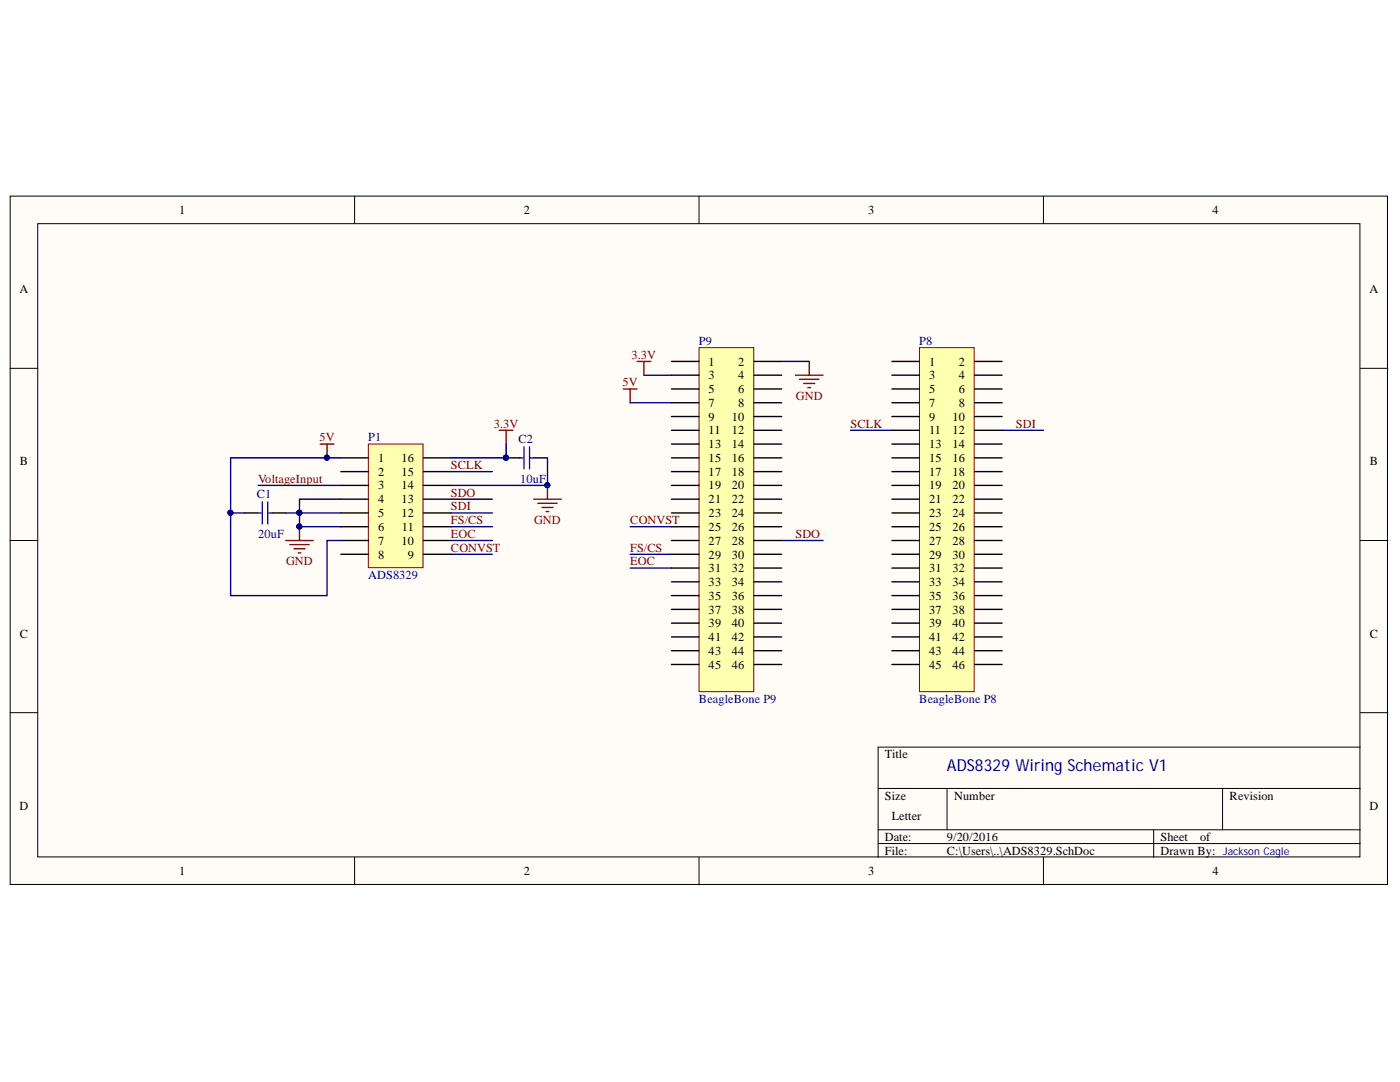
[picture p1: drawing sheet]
<svg xmlns="http://www.w3.org/2000/svg" width="279mm" height="216mm" viewBox="0 0 279 216" stroke-linecap="round" stroke-linejoin="round" font-family="sans-serif">
<g fill="#fffcf8" stroke="#000" stroke-width=".2">
<path d="M2 39.1h274.9v137.4h-274.9z"/>
<path d="M7.5 44.6h263.9v126.4h-263.9z"/>
</g>
<g fill="none" stroke="#000" stroke-width=".2">
<path d="M70.8 39.1v5.5M139.5 39.1v5.5M208.2 39.1v5.5M2 73.5h5.5M271.5 73.5h5.5M2 107.9h5.5M271.5 107.9h5.5M2 142.2h5.5M175.3 157.3h96.2M189 157.3v8.3M244 157.3v8.3M271.5 142.2h5.5"/>
<path d="M271.5 149.1h-96.2v22M70.8 171.1v5.5M139.5 171.1v5.5M175.3 165.6h96.2M175.3 168.3h96.2M208.2 171.1v5.5M230.2 165.6v5.5"/>
</g>
<path d="M73.5 88.6h10.9v24.7h-10.9z" fill="#ffffb0" stroke="#800000" stroke-width=".2"/>
<g fill="none" stroke="#000" stroke-width=".28">
<path d="M68 91.4h5.5M68 94.1h5.5M68 96.9h5.5M68 99.6h5.5M84.5 91.4h5.5M84.5 94.1h5.5M84.5 96.9h5.5M84.5 99.6h5.5M68 102.4h5.5M68 105.1h5.5M68 107.9h5.5M68 110.6h5.5"/>
<path d="M84.5 102.4h5.5M84.5 105.1h5.5M84.5 107.9h5.5M84.5 110.6h5.5"/>
</g>
<path d="M183.5 69.4h10.9v68.6h-10.9z" fill="#ffffb0" stroke="#800000" stroke-width=".2"/>
<g fill="none" stroke="#000" stroke-width=".28">
<path d="M178 72.1h5.5M178 74.9h5.5M178 77.6h5.5M194.5 72.1h5.5M194.5 74.9h5.5M194.5 77.6h5.5M178 80.4h5.5M178 83.1h5.5M178 85.9h5.5M178 88.6h5.5M178 91.4h5.5M178 94.1h5.5"/>
<path d="M178 96.9h5.5M178 99.6h5.5M194.5 80.4h5.5M194.5 83.1h5.5M194.5 85.9h5.5M194.5 88.6h5.5M194.5 91.4h5.5M194.5 94.1h5.5M194.5 96.9h5.5M194.5 99.6h5.5M178 102.4h5.5M178 105.1h5.5"/>
<path d="M178 107.9h5.5M178 110.6h5.5M178 113.3h5.5M178 116.1h5.5M178 118.8h5.5M194.5 102.4h5.5M194.5 105.1h5.5M194.5 107.9h5.5M194.5 110.6h5.5M194.5 113.3h5.5M194.5 116.1h5.5M194.5 118.8h5.5"/>
<path d="M178 121.6h5.5M178 124.3h5.5M178 127.1h5.5M178 129.8h5.5M178 132.6h5.5M194.5 121.6h5.5M194.5 124.3h5.5M194.5 127.1h5.5M194.5 129.8h5.5M194.5 132.6h5.5"/>
</g>
<path d="M139.5 69.4h10.9v68.6h-10.9z" fill="#ffffb0" stroke="#800000" stroke-width=".2"/>
<g fill="none" stroke="#000" stroke-width=".28">
<path d="M134 72.1h5.5M134 74.9h5.5M134 77.6h5.5M150.5 72.1h5.5M150.5 74.9h5.5M150.5 77.6h5.5M101 91.4h2.8M106.5 91.4h2.8M134 80.4h5.5M134 83.1h5.5M134 85.9h5.5M134 88.6h5.5"/>
<path d="M134 91.4h5.5M134 94.1h5.5M134 96.9h5.5M134 99.6h5.5M150.5 80.4h5.5M150.5 83.1h5.5M150.5 85.9h5.5M150.5 88.6h5.5M150.5 91.4h5.5M150.5 94.1h5.5M150.5 96.9h5.5M150.5 99.6h5.5"/>
<path d="M48.8 102.4h2.7M54.3 102.4h2.7M134 102.4h5.5M134 105.1h5.5M134 107.9h5.5M134 110.6h5.5M134 113.3h5.5M134 116.1h5.5M134 118.8h5.5M150.5 102.4h5.5M150.5 105.1h5.5M150.5 107.9h5.5"/>
<path d="M150.5 110.6h5.5M150.5 113.3h5.5M150.5 116.1h5.5M150.5 118.8h5.5M134 121.6h5.5M134 124.3h5.5M134 127.1h5.5M134 129.8h5.5M134 132.6h5.5M150.5 121.6h5.5M150.5 124.3h5.5M150.5 127.1h5.5"/>
<path d="M150.5 129.8h5.5M150.5 132.6h5.5"/>
</g>
<g fill="none" stroke="#000080" stroke-width=".28">
<path d="M128.5 74.9h5.5M156 72.1h5.5M51.5 96.9h16.5M68 91.4h-22v27.4h19.3v-10.9h2.7M68 99.6h-8.2v5.5h8.2M90 94.1h8.3M90 99.6h8.3M101 88.6v2.8h-11M109.3 91.4v5.5h-19.3M125.8 80.4h8.2M169.8 85.9h8.2M200 85.9h8.2"/>
<path d="M46 102.4h2.8M57 102.4h11M90 102.4h8.3M90 105.1h8.3M90 107.9h8.3M90 110.6h8.3M125.8 105.1h8.2M125.8 110.6h8.2M125.8 113.3h8.2M156 107.9h8.3"/>
</g>
<g fill="none" stroke="#800000" stroke-width=".28">
<path d="M124.4 77.6h2.7M125.8 77.6v2.8M127.1 72.1h2.8M128.5 72.1v2.8M158.8 74.9h5.5M159.6 75.7h3.8M160.4 76.5h2.2M161.2 77.3h.6M161.5 72.1v2.8M63.9 88.6h2.7M65.3 88.6v2.8M99.6 85.9h2.8"/>
<path d="M101 85.9v2.7M106.5 99.6h5.5M109.3 96.9v2.7M57 107.9h5.5M57.8 108.7h3.9M58.7 109.5h2.2M59.5 110.3h.5M59.8 105.1v2.8M107.3 100.4h3.9M108.2 101.3h2.2M109 102.1h.5"/>
</g>
<g fill="#000080" stroke="#000080" stroke-width=".2">
<circle cx="59.7" cy="105.1" r=".51"/>
<circle cx="59.7" cy="102.3" r=".51"/>
<circle cx="65.2" cy="91.3" r=".51"/>
<circle cx="101" cy="91.3" r=".51"/>
<circle cx="109.2" cy="96.8" r=".51"/>
<circle cx="46" cy="102.3" r=".51"/>
</g>
<path d="M103.8 91.4h.8M104.6 89.2v4.4M105.7 89.2v4.4M105.7 91.4h.8M51.5 102.4h.8M52.3 100.2v4.4M53.4 100.2v4.4M53.4 102.4h.9" fill="none" stroke="#00f" stroke-width=".28"/>
<text font-size="3.3" fill="#000080" x="189" y="153.8">ADS8329 Wiring Schematic V1</text>
<g font-size="2.5">
<text x="35.8" y="42.7">1</text>
<text x="104.5" y="42.7">2</text>
<text x="173.2" y="42.7">3</text>
<text x="242" y="42.7">4</text>
<text x="3.9" y="58.5">A</text>
<text x="273.3" y="58.5">A</text>
<text x="141.4" y="73">1</text>
<text x="141.4" y="75.7">3</text>
<text x="147.3" y="73">2</text>
<text x="147.3" y="75.7">4</text>
<text x="185.4" y="73">1</text>
<text x="185.4" y="75.7">3</text>
<text x="191.3" y="73">2</text>
<text x="191.3" y="75.7">4</text>
<text x="141.4" y="78.5">5</text>
<text x="141.4" y="81.2">7</text>
<text x="141.4" y="84">9</text>
<text x="146.1" y="84">10</text>
<text x="147.3" y="78.5">6</text>
<text x="147.3" y="81.2">8</text>
<text x="185.4" y="78.5">5</text>
<text x="185.4" y="81.2">7</text>
<text x="185.4" y="84">9</text>
<text x="190.1" y="84">10</text>
<text x="191.3" y="78.5">6</text>
<text x="191.3" y="81.2">8</text>
<text x="141.4" y="86.7">11</text>
<text x="141.4" y="89.5">13</text>
<text x="146.1" y="86.7">12</text>
<text x="146.1" y="89.5">14</text>
<text x="185.4" y="86.7">11</text>
<text x="185.4" y="89.5">13</text>
<text x="190.1" y="86.7">12</text>
<text x="190.1" y="89.5">14</text>
<text x="4" y="92.9">B</text>
<text x="75.5" y="92.2">1</text>
<text x="75.5" y="95">2</text>
<text x="80.1" y="92.2">16</text>
<text x="80.1" y="95">15</text>
<text x="141.4" y="92.2">15</text>
<text x="141.4" y="95">17</text>
<text x="146.1" y="92.2">16</text>
<text x="146.1" y="95">18</text>
<text x="185.4" y="92.2">15</text>
<text x="185.4" y="95">17</text>
<text x="190.1" y="92.2">16</text>
<text x="190.1" y="95">18</text>
<text x="273.4" y="92.9">B</text>
<text x="75.5" y="97.7">3</text>
<text x="75.5" y="100.5">4</text>
<text x="80.1" y="97.7">14</text>
<text x="80.1" y="100.5">13</text>
<text x="141.4" y="97.7">19</text>
<text x="141.4" y="100.5">21</text>
<text x="146.1" y="97.7">20</text>
<text x="146.1" y="100.5">22</text>
<text x="185.4" y="97.7">19</text>
<text x="185.4" y="100.5">21</text>
<text x="190.1" y="97.7">20</text>
<text x="190.1" y="100.5">22</text>
<text x="75.5" y="103.2">5</text>
<text x="75.5" y="106">6</text>
<text x="80.1" y="103.2">12</text>
<text x="80.2" y="106">11</text>
<text x="141.4" y="103.2">23</text>
<text x="141.4" y="106">25</text>
<text x="146.1" y="103.2">24</text>
<text x="146.1" y="106">26</text>
<text x="185.4" y="103.2">23</text>
<text x="185.4" y="106">25</text>
<text x="190.1" y="103.2">24</text>
<text x="190.1" y="106">26</text>
<text x="75.5" y="108.7">7</text>
<text x="75.5" y="111.5">8</text>
<text x="80.1" y="108.7">10</text>
<text x="81.4" y="111.5">9</text>
<text x="141.4" y="108.7">27</text>
<text x="141.4" y="111.5">29</text>
<text x="146.1" y="108.7">28</text>
<text x="146.1" y="111.5">30</text>
<text x="185.4" y="108.7">27</text>
<text x="185.4" y="111.5">29</text>
<text x="190.1" y="108.7">28</text>
<text x="190.1" y="111.5">30</text>
<text x="141.4" y="114.2">31</text>
<text x="141.4" y="117">33</text>
<text x="141.4" y="119.7">35</text>
<text x="146.1" y="114.2">32</text>
<text x="146.1" y="117">34</text>
<text x="146.1" y="119.7">36</text>
<text x="185.4" y="114.2">31</text>
<text x="185.4" y="117">33</text>
<text x="185.4" y="119.7">35</text>
<text x="190.1" y="114.2">32</text>
<text x="190.1" y="117">34</text>
<text x="190.1" y="119.7">36</text>
<text x="141.4" y="122.4">37</text>
<text x="141.4" y="125.2">39</text>
<text x="146.1" y="122.4">38</text>
<text x="146.1" y="125.2">40</text>
<text x="185.4" y="122.4">37</text>
<text x="185.4" y="125.2">39</text>
<text x="190.1" y="122.4">38</text>
<text x="190.1" y="125.2">40</text>
<text x="4" y="127.3">C</text>
<text x="141.4" y="127.9">41</text>
<text x="141.4" y="130.7">43</text>
<text x="146.1" y="127.9">42</text>
<text x="146.1" y="130.7">44</text>
<text x="185.4" y="127.9">41</text>
<text x="185.4" y="130.7">43</text>
<text x="190.1" y="127.9">42</text>
<text x="190.1" y="130.7">44</text>
<text x="273.4" y="127.3">C</text>
<text x="141.4" y="133.4">45</text>
<text x="146.1" y="133.4">46</text>
<text x="185.4" y="133.4">45</text>
<text x="190.1" y="133.4">46</text>
<text x="176.6" y="151.3">Title</text>
<text x="3.9" y="161.6">D</text>
<text x="176.6" y="159.6">Size</text>
<text x="190.4" y="159.6">Number</text>
<text x="245.4" y="159.6">Revision</text>
<text x="273.3" y="161.6">D</text>
<text x="176.6" y="167.8">Date:</text>
<text x="178" y="163.6">Letter</text>
<text x="189" y="167.8">9/20/2016</text>
<text x="231.6" y="167.8">Sheet</text>
<text x="239.5" y="167.8">of</text>
<text x="176.6" y="170.6">File:</text>
<text x="189" y="170.6">C:\Users\..\ADS8329.SchDoc</text>
<text x="231.6" y="170.6">Drawn By:</text>
<text x="35.8" y="174.6">1</text>
<text x="104.5" y="174.6">2</text>
<text x="173.2" y="174.6">3</text>
<text x="242" y="174.6">4</text>
</g>
<g font-size="2.5" fill="#800000">
<text x="126" y="71.5">3.3V</text>
<text x="124.3" y="77">5V</text>
<text x="158.9" y="79.8">GND</text>
<text x="63.8" y="88">5V</text>
<text x="98.5" y="85.3">3.3V</text>
<text x="169.8" y="85.3">SCLK</text>
<text x="202.8" y="85.3">SDI</text>
<text x="90" y="93.6">SCLK</text>
<text x="51.5" y="96.3">VoltageInput</text>
<text x="90" y="99.1">SDO</text>
<text x="90" y="101.8">SDI</text>
<text x="90" y="104.6">FS/CS</text>
<text x="90" y="107.3">EOC</text>
<text x="106.6" y="104.6">GND</text>
<text x="125.8" y="104.6">CONVST</text>
<text x="158.8" y="107.3">SDO</text>
<text x="57.1" y="112.8">GND</text>
<text x="90" y="110.1">CONVST</text>
<text x="125.8" y="110.1">FS/CS</text>
<text x="125.8" y="112.8">EOC</text>
</g>
<g font-size="2.5" fill="#000080">
<text x="139.5" y="68.8">P9</text>
<text x="183.5" y="68.8">P8</text>
<text x="73.5" y="88">P1</text>
<text x="103.4" y="88.4">C2</text>
<text x="51.3" y="99.4">C1</text>
<text x="103.8" y="96.3">10uF</text>
<text x="51.5" y="107.3">20uF</text>
<text x="73.5" y="115.6">ADS8329</text>
<text x="139.5" y="140.3">BeagleBone P9</text>
<text x="183.5" y="140.3">BeagleBone P8</text>
</g>
<text font-size="2.1" fill="#000080" x="244" y="170.6">Jackson Cagle</text>
</svg>
